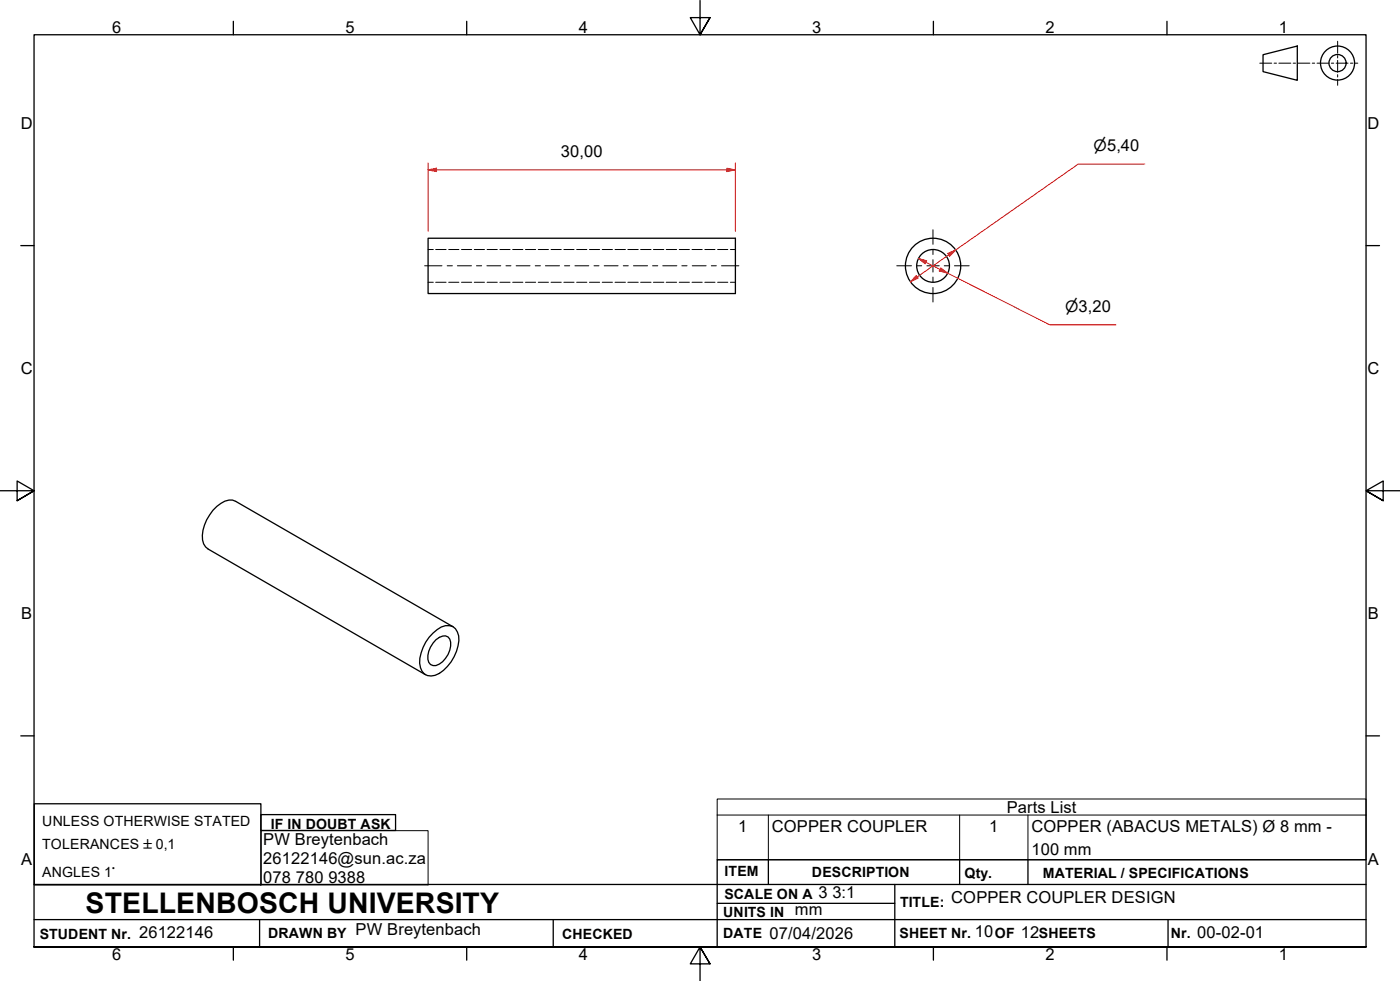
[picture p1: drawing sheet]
<svg xmlns="http://www.w3.org/2000/svg" width="410mm" height="287mm" viewBox="0 0 410 287" stroke-linecap="round" stroke-linejoin="round" font-family="sans-serif">
<!-- layer: Hidden Edges(ISO) -->
<g fill="none" stroke="#000" stroke-width=".29">
<path d="M125.3 73h1.6M127.6 73h3M131.4 73h3M135.1 73h3M138.9 73h3M142.6 73h3M146.4 73h3M150.1 73h3M153.9 73h2.9M157.6 73h3M161.4 73h2.9M165.1 73h3"/>
<path d="M168.8 73h3M172.6 73h3M176.3 73h3M180.1 73h3M183.8 73h3.1M187.6 73h3M191.3 73h3.1M195.1 73h3M198.9 73h3M202.6 73h3M206.4 73h3M210.1 73h3"/>
<path d="M213.9 73h1.4M125.3 82.6h1.6M127.6 82.6h3M131.4 82.6h3M135.1 82.6h3M138.9 82.6h3M142.6 82.6h3M146.4 82.6h3M150.1 82.6h3M153.9 82.6h2.9M157.6 82.6h3M161.4 82.6h2.9"/>
<path d="M165.1 82.6h3M168.8 82.6h3M172.6 82.6h3M176.3 82.6h3M180.1 82.6h3M183.8 82.6h3.1M187.6 82.6h3M191.3 82.6h3.1M195.1 82.6h3M198.9 82.6h3M202.6 82.6h3M206.4 82.6h3"/>
<path d="M210.1 82.6h3M213.9 82.6h1.4"/>
</g>
<!-- layer: Visible Edges(ISO) -->
<g fill="none" stroke="#000" stroke-width=".38">
<path d="M125.3 69.7h90v16.2h-90zM126.8 185.3a5.4 5.4 0 0 1 5.8-1.9 4.8 4.8 0 0 1 1.5 5.7 12.2 12.2 0 0 1-6.7 8.6 3.1 3.1 0 0 1-4.3-2.2 11.3 11.3 0 0 1 3.7-10.2zM127.6 187.3a2.98 2.98 0 0 1 3.6-.8 3.6 3.6 0 0 1 .5 3.8 7.1 7.1 0 0 1-4.1 4.5 1.89 1.89 0 0 1-2.3-1.8 7.1 7.1 0 0 1 2.3-5.7zM132.7 183.5l-63.7-36.7a4 4 0 0 0-4.3 .5 12.2 12.2 0 0 0-5.4 10.8l.3 1.1 .6 .9 .8 .6 63.6 36.8"/>
<circle cx="273.2" cy="77.8" r="4.8"/>
<circle cx="273.2" cy="77.8" r="8.1"/>
</g>
<!-- layer: Symbols(ISO) -->
<path d="M210 238.6v-4.7h190v4.7M210 238.6v13.1h190v-13.1M210 238.6h190M225 238.6v13.1M281 238.6v13.1M301 238.6v13.1M76.5 243.2h48.8v15.8h-48.8z" fill="none" stroke="#000" stroke-width=".29"/>
<!-- layer: Border_0 -->
<g fill="none" stroke="#000" stroke-width=".38">
<path d="M68.3 6.2v4M136.7 6.2v4M205 .1v10.1l-2.9-5h5.8l-2.9 5 2.9-5M273.3 6.2v4M341.7 6.2v4M6.1 71.9h3.9M400 71.9h3.9M0 143.7h10l-5-2.9v5.8l5-2.9-5 2.9M410 143.7h-10l5-2.9v5.8l-5-2.9 5 2.9M6.1 215.4h3.9M400 215.4h3.9M10 277.2v-267h390v267h-390h390"/>
<path d="M68.3 277.2v3.9M136.7 277.2v3.9M273.3 277.2v3.9M341.7 277.2v3.9M207.9 282.1l-2.9-4.9 2.9 4.9h-5.8l2.9-4.9v10"/>
</g>
<!-- layer: Sketch Geometry(ISO) -->
<g fill="none" stroke="#000" stroke-width=".38">
<path d="M369.8 16l10.1-2.5v10l-10.1-2.5zM10 235.3h66.4v23.7h-66.4zM76.4 238.5h39.4v4.6h-39.4zM10 258.9h390M225 251.7v7.2M262 258.9v18.3M281 251.7v7.2M301 251.7v7.2M400 251.7h-190v25.5M10 277.2h390M10 269.2h390M76 269.2v8"/>
<path d="M162 269.2v8M210 264.4h52M342 269.2v8"/>
<circle cx="391.6" cy="18.5" r="5"/>
<circle cx="391.6" cy="18.5" r="2.51"/>
</g>
<g fill="none" stroke="#000" stroke-width=".29">
<path d="M368.9 18.5h3.5M373.1 18.5h.7M374.5 18.5h3.5M378.7 18.5h.6M380 18.5h3.5M384.2 18.5h.7M385.6 18.5h3.5M389.8 18.5h.7M391.2 18.5h3.5M391.7 12.1v3.5M391.7 16.3v.7M391.7 17.7v3.5"/>
<path d="M395.4 18.5h.7M396.8 18.5h.8M391.7 21.9v.7M391.7 23.3v1.7"/>
</g>
<!-- layer: Centerline(ISO) -->
<g fill="none" stroke="#000" stroke-width=".29">
<path d="M124.3 77.8h5.1M130.9 77.8h1.6M133.9 77.8h4.1M139.5 77.8h1.5M142.6 77.8h4M148.1 77.8h1.5M151.1 77.8h4.1M156.7 77.8h1.5M159.7 77.8h4.1M165.3 77.8h1.5M168.3 77.8h4.1M173.9 77.8h1.5"/>
<path d="M176.9 77.8h4.1M182.5 77.8h1.5M185.5 77.8h4.1M191.1 77.8h1.5M194.1 77.8h4.1M199.6 77.8h1.6M202.7 77.8h4.1M208.3 77.8h1.4M211.3 77.8h5"/>
</g>
<!-- layer: Center Mark(ISO) -->
<path d="M262.6 77.8h4.3M268.4 77.8h1.5M271.4 77.8h3.6M273.2 67.3v4.2M273.2 73v1.5M273.2 76v3.6M276.5 77.8h1.5M279.5 77.8h4.3M273.2 81.1v1.5M273.2 84.2v4.2" fill="none" stroke="#000" stroke-width=".29"/>
<!-- layer: Dimensions(ISO) -->
<path d="M279.8 73.2l-2.1 1.4" fill="none" stroke="#f00" stroke-width=".29"/>
<path d="M277.5 74.2l2.3-1-1.7 1.8z" fill="#f00"/>
<path d="M277.5 74.2l2.3-1-1.7 1.8zM268.6 81l-2 1.5" fill="none" stroke="#f00" stroke-width=".29"/>
<path d="M268.3 80.7l.6 .7-2.3 1.1z" fill="#f00"/>
<path d="M335.2 48h-19.5l-35.9 25.2M275.3 78.9l2.2 1.1M277.7 74.6l-9.1 6.4M268.3 80.7l.6 .7-2.3 1.1z" fill="none" stroke="#f00" stroke-width=".29"/>
<path d="M275.5 78.4l2 1.6-2.5-.7z" fill="#f00"/>
<path d="M268.9 75.6l2.2 1.2M275.5 78.4l2 1.6-2.5-.7z" fill="none" stroke="#f00" stroke-width=".29"/>
<path d="M268.9 75.6l2.4 .7-.4 .9z" fill="#f00"/>
<path d="M212.9 49.7h2.4M268.9 75.6l2.4 .7-.4 .9zM271.1 76.8l4.2 2.1M277.5 80l29.8 15.1h19.5" fill="none" stroke="#f00" stroke-width=".29"/>
<path d="M212.9 49.2l2.4 .5-2.4 .5z" fill="#f00"/>
<path d="M125.3 49.7h2.5M212.9 49.2l2.4 .5-2.4 .5z" fill="none" stroke="#f00" stroke-width=".29"/>
<path d="M125.3 49.7l2.5-.5v1z" fill="#f00"/>
<path d="M125.3 49.7l2.5-.5v1zM125.3 47.7v20M127.8 49.7h85.1M215.3 47.7v20" fill="none" stroke="#f00" stroke-width=".29"/>
<text font-size="8.3" x="25.1" y="267.2">STELLENBOSCH UNIVERSITY</text>
<g font-size="4.8">
<text x="32.8" y="9.7">6</text>
<text x="101.2" y="9.7">5</text>
<text x="169.5" y="9.7">4</text>
<text x="237.8" y="9.7">3</text>
<text x="306.1" y="9.7">2</text>
<text x="374.5" y="9.7">1</text>
<text x="6.1" y="37.8">D</text>
<text x="400.4" y="37.8">D</text>
<text x="164.2" y="46.1">30,00</text>
<text x="6.1" y="109.6">C</text>
<text x="400.4" y="109.6">C</text>
<text x="6.2" y="181.3">B</text>
<text x="400.5" y="181.3">B</text>
<text x="294.8" y="238">Parts List</text>
<text x="216.2" y="243.6">1</text>
<text x="226" y="243.7">COPPER COUPLER</text>
<text x="289.6" y="243.6">1</text>
<text x="302" y="243.7">COPPER (ABACUS METALS) Ø 8 mm -</text>
<text x="77.1" y="247.3">PW Breytenbach</text>
<text x="302" y="250.2">100 mm</text>
<text x="6.2" y="253.1">A</text>
<text x="77.1" y="252.8">26122146@sun.ac.za</text>
<text x="400.5" y="253.1">A</text>
<text x="77.1" y="258.3">078</text>
<text x="86.6" y="258.3">780</text>
<text x="96.1" y="258.3">9388</text>
<text x="239.6" y="262.9">3</text>
<text x="243.7" y="262.9">3:1</text>
<text x="232.7" y="268">mm</text>
<text x="278.5" y="264.4">COPPER COUPLER DESIGN</text>
<text x="40.8" y="274.5">26122146</text>
<text x="104.1" y="273.6">PW Breytenbach</text>
<text x="225.4" y="274.8">07/04/2026</text>
<text x="285.4" y="274.4">10</text>
<text x="298.9" y="274.7">12</text>
<text x="350.6" y="274.5">00-02-01</text>
<text x="32.8" y="281.1">6</text>
<text x="101.2" y="281.1">5</text>
<text x="169.5" y="281.1">4</text>
<text x="237.8" y="281.1">3</text>
<text x="306.1" y="281.1">2</text>
<text x="374.5" y="281.1">1</text>
</g>
<g font-size="4.6">
<text x="320.2" y="44.1">⌀5,40</text>
<text x="311.8" y="91.2">⌀3,20</text>
</g>
<g font-size="4.1">
<text x="12.4" y="241.7">UNLESS OTHERWISE STATED</text>
<text x="79.3" y="242.6">IF IN DOUBT ASK</text>
<text x="12.4" y="248.6">TOLERANCES ±0,1</text>
<text x="12.4" y="256.7">ANGLES 1°</text>
<text x="212.2" y="256.5">ITEM</text>
<text x="237.7" y="256.7">DESCRIPTION</text>
<text x="282.4" y="256.9">Qty.</text>
<text x="305.4" y="256.9">MATERIAL / SPECIFICATIONS</text>
<text x="212.1" y="263">SCALE ON A</text>
<text x="211.8" y="268.4">UNITS IN</text>
<text x="263.5" y="265.6">TITLE:</text>
<text x="11.6" y="274.8">STUDENT Nr.</text>
<text x="78.5" y="274.6">DRAWN BY</text>
<text x="164.6" y="274.8">CHECKED</text>
<text x="211.8" y="274.6">DATE</text>
<text x="263.4" y="274.6">SHEET Nr.</text>
<text x="291.3" y="274.6">OF</text>
<text x="304.2" y="274.6">SHEETS</text>
<text x="342.8" y="274.5">Nr.</text>
</g>
</svg>
